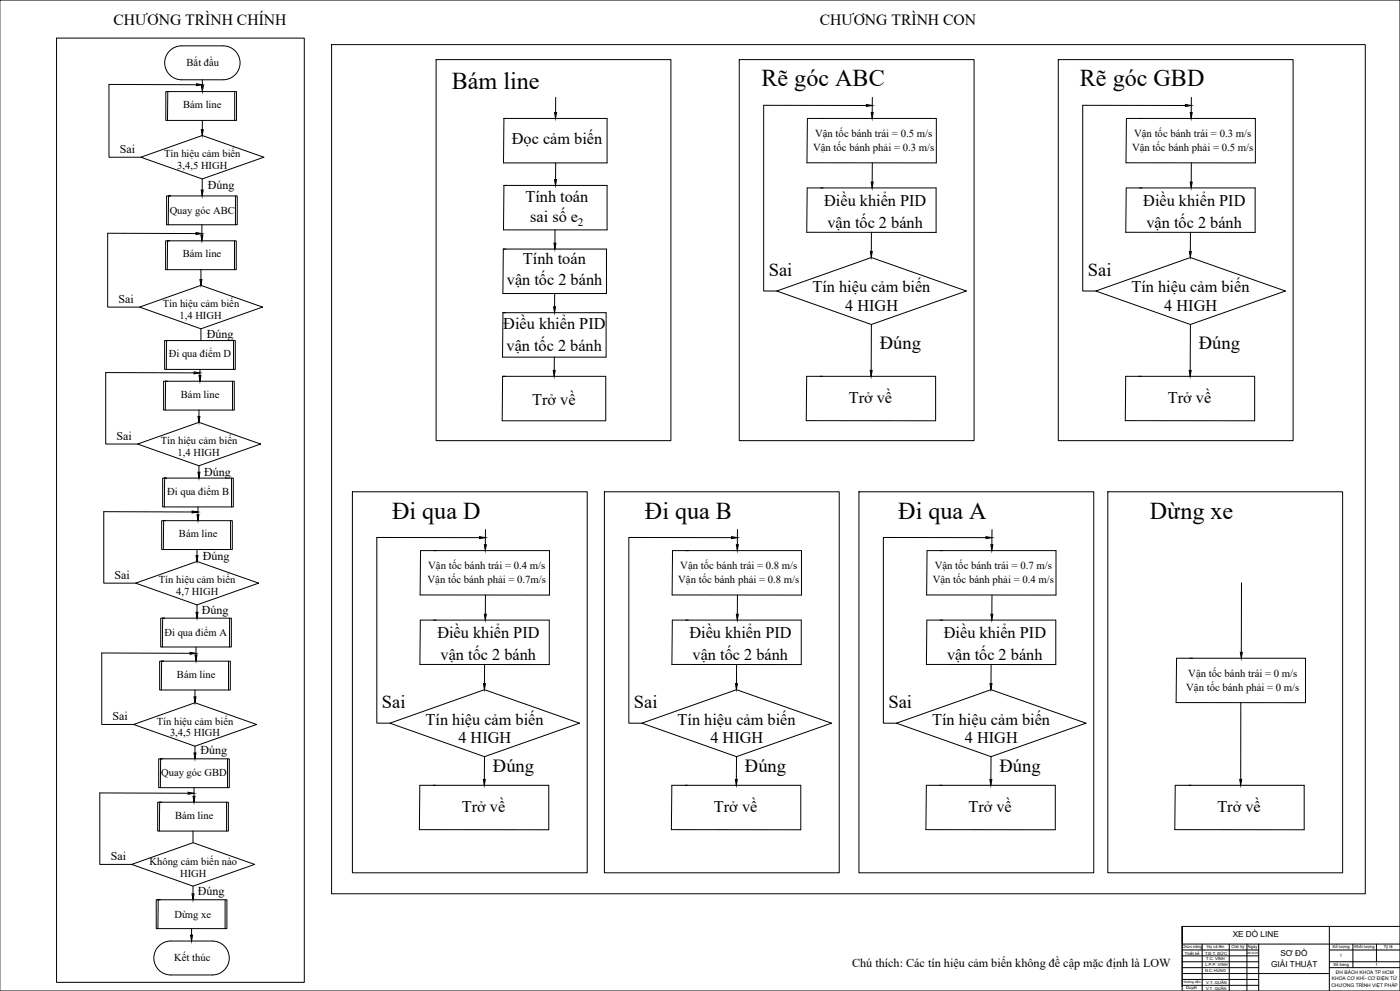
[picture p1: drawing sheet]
<svg xmlns="http://www.w3.org/2000/svg" width="1189mm" height="841mm" viewBox="0 0 1189 841" stroke-linecap="round" stroke-linejoin="round" font-family="sans-serif">
<!-- layer: manh -->
<g fill="none" stroke="#000" stroke-width=".85">
<path d="M48 32h210v802h-210zM189 39a14 14 0 0 1 15 14 14 14 0 0 1-15 15M189 39h-35a14 14 0 0 0-14 14 14 14 0 0 0 14 15h35M282 38h877v721h-877zM370 51h200v323h-200zM628 51h199v323h-199zM899 51h199v323h-199zM144 78h-2h59v24h-60v-24h1v24M167 72h-74v61h27M172 68v5M199 78v24M472 83v13"/>
<path d="M736 90l-87-1v158h11M741 83v13M1007 90l-88-1v158h12M1012 83v13M172 102v8M428 101h88v37h-88zM686 101h109v37h-110zM957 101h109v37h-110zM120 133l52-18 52 18-52 19zM472 138v14M741 138v17M1012 138v17"/>
<path d="M172 152v9M428 157h88v38h-88zM685 159h110v38h-110zM956 159h110v38h-110zM145 166h-2h58v25h-60v-25h2v25M200 166v25M166 198h-75v63h28M171 191v8M471 195v11M740 197v16M1011 197v16M144 204h-2h59v25h-60v-25h1v25"/>
<path d="M199 204v25M427 211h88v38h-88zM171 229v8M471 249v11M660 247l80-28 81 28-81 28zM931 247l80-28 81 28-81 28zM119 261l52-19 52 19-52 18zM171 279v10M427 265h88v38h-88zM740 275v39M1011 275v39M143 289h-2h59v24h-60v-24h1v24"/>
<path d="M198 289v24M165 316h-75v61h27M170 313v6M427 319h87v38h-88zM471 303v11M685 319h110v38h-110zM956 319h109v38h-109zM142 324h-1h58v24h-60v-24h2l-1 24M197 324v24M169 348v5M117 377l52-19 52 19-52 18zM169 395v6"/>
<path d="M141 406h-1h58v24h-60v-24h2v24M197 406v24M299 417h200v324h-200zM513 417h200v324h-200zM729 417h200v324h-200zM941 417h199v324h-199zM163 434h-75v61h27M168 430v7M140 442h-1h58v24h-60v-24h2v24M196 442v24M407 456h-87v158h11M412 449v13"/>
<path d="M621 456h-87v158h11M626 449v13M837 456h-87v158h11M842 449v13M167 466v5M115 495l52-19 53 19-53 18zM1054 495v59M167 513v7M357 505h110v-38h-110v38M412 505v16M571 505h110v-38h-110v38M626 505v16"/>
<path d="M787 505h110v-38h-110v38M842 505v16M140 525h-2h58v24h-60v-24h2v24M195 525v24M161 554h-75v61h27M166 549v7M139 561h-2h59v25h-60v-25h1v25M194 561v25M357 564h109v-38h-109v38M411 564v16M571 564h109v-38h-109v38M625 564v16"/>
<path d="M787 564h110v-38h-110v38M842 564v16M166 586v5M999 596h110v-37h-110v37M1054 596v65M113 615l53-19 52 19-52 18zM331 614l80-29 81 29-81 28zM545 614l80-29 81 29-81 28zM761 614l81-29 80 29-80 28zM166 633v6M138 644h-2h59v24h-60v-24h1v24M193 644v24"/>
<path d="M411 642v19M625 642v19M842 642l-1 19M160 673h-75v61h27M165 668v8M357 666h109v38h-110zM571 666h109v38h-110zM787 666h109v38h-110zM998 666h109v38h-109zM137 681h-1h58v24h-60v-24h2l-1 24M192 681v24M164 705v10"/>
<path d="M112 734l52-19 52 19-52 18zM164 752v7M136 764h-2h59v24h-60v-24h1v24M191 764v24M163 788v6M135 803a14 14 0 0 1 10-4h35a14 14 0 0 1 15 14 14 14 0 0 1-15 14h-35a14 14 0 0 1-13-8 14 14 0 0 1 3-16z"/>
</g>
<g fill="#000" stroke="#000" stroke-width=".85">
<path d="M167 71l5 1-5 1zM171 73h2l-1 5zM471 96h2l-1 5zM736 89l5 1h-5zM740 96h1v5zM1007 89l5 1h-5zM1011 96h1v5zM171 110h2l-1 5zM471 152h2l-1 5zM740 154l1 1v4zM1011 154l1 1v4zM171 161h2l-1 5z"/>
<path d="M166 197l5 1-5 1zM171 199h1l-1 5zM470 206h2l-1 5zM739 213h2l-1 5zM1010 213h2l-1 5zM170 237h1v5zM470 260h2l-1 5zM165 316h5l-5 1zM169 319h2l-1 5zM470 314h1v5zM739 314h2l-1 5zM1010 314h2l-1 5z"/>
<path d="M168 353h2l-1 5zM168 401h2l-1 5zM163 434l5 1h-5zM167 437h2l-1 5zM407 455l5 1-5 1zM621 455l5 1-5 1zM837 455l5 1-5 1zM166 471h2l-1 5zM411 462h2l-1 5zM625 462h2l-1 5zM841 462h2l-1 5zM166 520h2l-1 5z"/>
<path d="M411 521h2l-1 5zM625 521h2l-1 5zM841 521h2l-1 5zM161 554h5l-5 1zM166 556h1l-1 5zM1053 554h2l-1 5zM165 591h1v5zM411 580h1l-1 5zM625 580h1l-1 5zM841 580h1l-1 5zM165 639h1v5zM160 672l5 1-5 1z"/>
<path d="M164 676h2l-1 5zM410 661h2l-1 5zM624 661h2l-1 5zM841 661h1l-1 5zM1053 661h1v5zM163 759h2l-1 5zM162 794h2l-1 5z"/>
</g>
<!-- layer: 0 -->
<g fill="none" stroke="#000" stroke-width=".85">
<path d="M1004 786h185M1129 786v55M1004 801v36M1004 806h65M1021 801v40M1044 801v40M1059 801v40M1069 801v40M1129 816h60M1129 806h60M1149 801v20M1169 801v15"/>
<path d="M1189 801h-185v-15v55M1069 826h60M1129 821h60M0 841h1189"/>
</g>
<!-- layer: NET MANH -->
<path d="M1004 811h65M1004 816h65M1004 821h65M1004 826h65M1004 831h65M1004 836h65" fill="none" stroke="#000" stroke-width=".85"/>
<!-- layer: Layer1 -->
<path d="M0 0h1189v841" fill="none" stroke="#000" stroke-width=".85"/>
<g font-size="20.5">
<text x="384" y="76">Bám line</text>
<text x="647" y="73">Rẽ góc ABC</text>
<text x="917" y="73">Rẽ góc GBD</text>
<text x="333" y="440">Đi qua D</text>
<text x="548" y="440">Đi qua B</text>
<text x="763" y="440">Đi qua A</text>
<text x="976" y="440">Dừng xe</text>
</g>
<g font-size="15.7">
<text x="653" y="234">Sai</text>
<text x="924" y="234">Sai</text>
<text x="747" y="296">Đúng</text>
<text x="1018" y="296">Đúng</text>
<text x="324" y="601">Sai</text>
<text x="538" y="601">Sai</text>
<text x="754" y="601">Sai</text>
<text x="419" y="656">Đúng</text>
<text x="633" y="656">Đúng</text>
<text x="849" y="656">Đúng</text>
</g>
<g font-size="13.8">
<text x="435" y="123">Đọc cảm biến</text>
<text x="446" y="171">Tính toán</text>
<text x="700" y="175">Điều khiển PID</text>
<text x="971" y="175">Điều khiển PID</text>
<text x="450" y="189">sai số e</text>
<text x="703" y="193">vận tốc 2 bánh</text>
<text x="974" y="193">vận tốc 2 bánh</text>
<text x="444" y="224">Tính toán</text>
<text x="430" y="242">vận tốc 2 bánh</text>
<text x="690" y="248">Tín hiệu cảm biến</text>
<text x="961" y="248">Tín hiệu cảm biến</text>
<text x="718" y="264">4 HIGH</text>
<text x="989" y="264">4 HIGH</text>
<text x="427" y="280">Điều khiển PID</text>
<text x="430" y="298">vận tốc 2 bánh</text>
<text x="452" y="344">Trở về</text>
<text x="721" y="342">Trở về</text>
<text x="992" y="342">Trở về</text>
<text x="371" y="542">Điều khiển PID</text>
<text x="585" y="542">Điều khiển PID</text>
<text x="802" y="542">Điều khiển PID</text>
<text x="374" y="560">vận tốc 2 bánh</text>
<text x="588" y="560">vận tốc 2 bánh</text>
<text x="804" y="560">vận tốc 2 bánh</text>
<text x="361" y="615">Tín hiệu cảm biến</text>
<text x="575" y="615">Tín hiệu cảm biến</text>
<text x="792" y="615">Tín hiệu cảm biến</text>
<text x="389" y="630">4 HIGH</text>
<text x="603" y="630">4 HIGH</text>
<text x="819" y="630">4 HIGH</text>
<text x="392" y="689">Trở về</text>
<text x="606" y="689">Trở về</text>
<text x="822" y="689">Trở về</text>
<text x="1034" y="689">Trở về</text>
</g>
<g font-size="13.3">
<text x="96" y="22">CHƯƠNG TRÌNH CHÍNH</text>
<text x="696" y="22">CHƯƠNG TRÌNH CON</text>
</g>
<text font-size="10.3" x="724" y="821">Chú thích: Các tín hiệu cảm biến không đề cập mặc định là LOW</text>
<g font-size="10.2">
<text x="102" y="130">Sai</text>
<text x="176" y="161">Đúng</text>
<text x="101" y="257">Sai</text>
<text x="176" y="287">Đúng</text>
<text x="99" y="373">Sai</text>
<text x="173" y="404">Đúng</text>
<text x="172" y="476">Đúng</text>
<text x="97" y="491">Sai</text>
<text x="171" y="521">Đúng</text>
<text x="96" y="611">Sai</text>
<text x="170" y="640">Đúng</text>
<text x="94" y="730">Sai</text>
<text x="168" y="760">Đúng</text>
</g>
<text font-size="9.7" x="491" y="192">2</text>
<g font-size="9.1">
<text x="692" y="116">Vận tốc bánh trái = 0.5 m/s</text>
<text x="963" y="116">Vận tốc bánh trái = 0.3 m/s</text>
<text x="690" y="128">Vận tốc bánh phải = 0.3 m/s</text>
<text x="961" y="128">Vận tốc bánh phải = 0.5 m/s</text>
<text x="364" y="483">Vận tốc bánh trái = 0.4 m/s</text>
<text x="578" y="483">Vận tốc bánh trái = 0.8 m/s</text>
<text x="794" y="483">Vận tốc bánh trái = 0.7 m/s</text>
<text x="363" y="495">Vận tốc bánh phải = 0.7m/s</text>
<text x="576" y="495">Vận tốc bánh phải = 0.8 m/s</text>
<text x="792" y="495">Vận tốc bánh phải = 0.4 m/s</text>
<text x="1009" y="574">Vận tốc bánh trái = 0 m/s</text>
<text x="1007" y="586">Vận tốc bánh phải = 0 m/s</text>
</g>
<g font-size="9">
<text x="158" y="56">Bắt đầu</text>
<text x="156" y="92">Bám line</text>
<text x="139" y="133">Tín hiệu cảm biến</text>
<text x="151" y="144">3,4,5 HIGH</text>
<text x="144" y="182">Quay góc ABC</text>
<text x="155" y="218">Bám line</text>
<text x="138" y="261">Tín hiệu cảm biến</text>
<text x="152" y="271">1,4 HIGH</text>
<text x="143" y="303">Đi qua điểm D</text>
<text x="154" y="338">Bám line</text>
<text x="137" y="377">Tín hiệu cảm biến</text>
<text x="151" y="387">1,4 HIGH</text>
<text x="142" y="420">Đi qua điểm B</text>
<text x="152" y="456">Bám line</text>
<text x="135" y="495">Tín hiệu cảm biến</text>
<text x="150" y="505">4,7 HIGH</text>
<text x="140" y="540">Đi qua điểm A</text>
<text x="150" y="575">Bám line</text>
<text x="133" y="615">Tín hiệu cảm biến</text>
<text x="144" y="625">3,4,5 HIGH</text>
<text x="137" y="658">Quay góc GBD</text>
<text x="149" y="695">Bám line</text>
<text x="127" y="734">Không cảm biến nào</text>
<text x="153" y="744">HIGH</text>
<text x="148" y="779">Dừng xe</text>
<text x="148" y="815">Kết thúc</text>
</g>
<g font-size="7">
<text x="1047" y="795">XE DÒ LINE</text>
<text x="1087" y="812">SƠ ĐỒ</text>
<text x="1080" y="821">GIẢI THUẬT</text>
</g>
<g font-size="4.2">
<text x="1134" y="826">ĐH BÁCH KHOA TP HCM</text>
<text x="1131" y="832">KHOA CƠ KHÍ- CƠ ĐIỆN TỬ</text>
<text x="1131" y="838">CHƯƠNG TRÌNH VIỆT PHÁP</text>
</g>
<g font-size="3.5">
<text x="1004" y="805">Chức năng</text>
<text x="1025" y="805">Họ và tên</text>
<text x="1046" y="805">Chữ ký</text>
<text x="1060" y="805">Ngày</text>
<text x="1132" y="805">Số lượng</text>
<text x="1150" y="805">Khối lượng</text>
<text x="1175" y="805">Tỷ lệ</text>
<text x="1006" y="810">Thiết kế</text>
<text x="1023" y="810">T.Đ.T. ĐỨC</text>
<text x="1024" y="815">T.C. VINH</text>
<text x="1138" y="812">1</text>
<text x="1024" y="820">L.P.P. VINH</text>
<text x="1132" y="820">Số trang</text>
<text x="1168" y="820">1</text>
<text x="1023" y="825">N.C.HÙNG</text>
<text x="1007" y="840">Duyệt</text>
<text x="1024" y="840">V.T. QUÂN</text>
<text x="1024" y="835">V.T. QUÂN</text>
</g>
<text font-size="2.8" x="1005" y="835">Hướng dẫn</text>
<text font-size="2.5" x="1059" y="810">28/12/20</text>
</svg>
